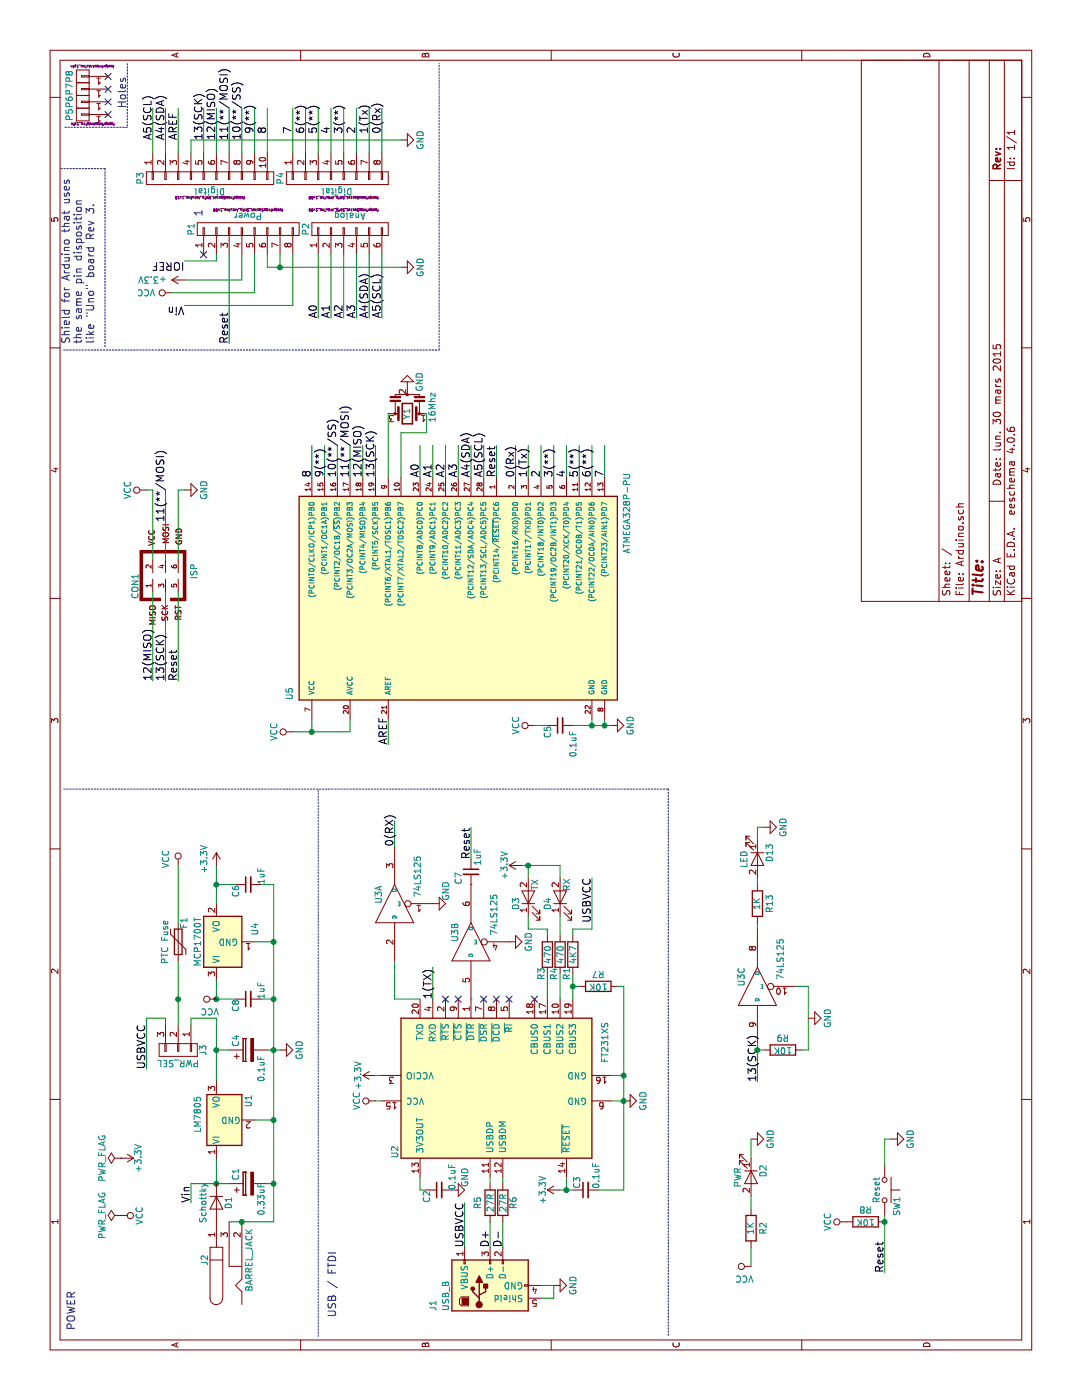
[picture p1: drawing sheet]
EESchema Schematic File Version 2
LIBS:power
LIBS:device
LIBS:transistors
LIBS:conn
LIBS:linear
LIBS:regul
LIBS:74xx
LIBS:cmos4000
LIBS:adc-dac
LIBS:memory
LIBS:xilinx
LIBS:microcontrollers
LIBS:dsp
LIBS:microchip
LIBS:analog_switches
LIBS:motorola
LIBS:texas
LIBS:intel
LIBS:audio
LIBS:interface
LIBS:digital-audio
LIBS:philips
LIBS:display
LIBS:cypress
LIBS:siliconi
LIBS:opto
LIBS:atmel
LIBS:contrib
LIBS:valves
LIBS:Arduino-cache
EELAYER 25 0
EELAYER END
$Descr A 11000 8500
encoding utf-8
Sheet 1 1
Title ""
Date "lun. 30 mars 2015"
Rev ""
Comp ""
Comment1 ""
Comment2 ""
Comment3 ""
Comment4 ""
$EndDescr
Text Label 8600 1450 1    60   ~ 0
Vin
Text Label 8950 1450 1    60   ~ 0
IOREF
Text Label 8500 2500 0    60   ~ 0
A0
Text Label 8500 2600 0    60   ~ 0
A1
Text Label 8500 2700 0    60   ~ 0
A2
Text Label 8500 2800 0    60   ~ 0
A3
Text Label 8500 2900 0    60   ~ 0
A4(SDA)
Text Label 8500 3000 0    60   ~ 0
A5(SCL)
Text Label 9950 3000 0    60   ~ 0
0(Rx)
Text Label 9950 2800 0    60   ~ 0
2
Text Label 9950 2900 0    60   ~ 0
1(Tx)
Text Label 9950 2700 0    60   ~ 0
3(**)
Text Label 9950 2600 0    60   ~ 0
4
Text Label 9950 2500 0    60   ~ 0
5(**)
Text Label 9950 2400 0    60   ~ 0
6(**)
Text Label 9950 2300 0    60   ~ 0
7
Text Label 9950 2100 0    60   ~ 0
8
Text Label 9950 2000 0    60   ~ 0
9(**)
Text Label 9900 1900 0    60   ~ 0
10(**/SS)
Text Label 9900 1800 0    60   ~ 0
11(**/MOSI)
Text Label 9900 1700 0    60   ~ 0
12(MISO)
Text Label 9900 1600 0    60   ~ 0
13(SCK)
Text Label 9900 1400 0    60   ~ 0
AREF
NoConn ~ 9000 1600
Text Label 9900 1300 0    60   ~ 0
A4(SDA)
Text Label 9900 1200 0    60   ~ 0
A5(SCL)
Text Notes 10150 1000 0    60   ~ 0
Holes
Text Notes 8300 750  0    60   ~ 0
Shield for Arduino that uses\nthe same pin disposition\nlike "Uno" board Rev 3.
$Comp
L CONN_01X08 P1
U 1 1
P 9200 1950
F 0 "P1" H 9200 2400 50  0000 C CNN
F 1 "Power" V 9300 1950 50  0000 C CNN
F 2 "footprints:Socket_Strip_Arduino_1x08" V 9350 1950 20  0000 C CNN
F 3 "" H 9200 1950 50  0000 C CNN
	1    9200 1950
	1    0    0    -1  
$EndComp
Text Label 8300 1800 0    60   ~ 0
Reset
$Comp
L +3.3V #PWR01
U 1 1
P 8800 1450
F 0 "#PWR01" H 8800 1300 50  0001 C CNN
F 1 "+3.3V" V 8800 1700 50  0000 C CNN
F 2 "" H 8800 1450 50  0000 C CNN
F 3 "" H 8800 1450 50  0000 C CNN
	1    8800 1450
	1    0    0    -1  
$EndComp
$Comp
L GND #PWR02
U 1 1
P 8900 3150
F 0 "#PWR02" H 8900 2900 50  0001 C CNN
F 1 "GND" H 8900 3000 50  0000 C CNN
F 2 "" H 8900 3150 50  0000 C CNN
F 3 "" H 8900 3150 50  0000 C CNN
	1    8900 3150
	1    0    0    -1  
$EndComp
$Comp
L GND #PWR03
U 1 1
P 9900 3150
F 0 "#PWR03" H 9900 2900 50  0001 C CNN
F 1 "GND" H 9900 3000 50  0000 C CNN
F 2 "" H 9900 3150 50  0000 C CNN
F 3 "" H 9900 3150 50  0000 C CNN
	1    9900 3150
	1    0    0    -1  
$EndComp
$Comp
L CONN_01X06 P2
U 1 1
P 9200 2750
F 0 "P2" H 9200 3100 50  0000 C CNN
F 1 "Analog" V 9300 2750 50  0000 C CNN
F 2 "footprints:Socket_Strip_Arduino_1x06" V 9350 2800 20  0000 C CNN
F 3 "" H 9200 2750 50  0000 C CNN
	1    9200 2750
	1    0    0    -1  
$EndComp
$Comp
L CONN_01X01 P5
U 1 1
P 10100 650
F 0 "P5" V 10200 650 50  0000 C CNN
F 1 "CONN_01X01" V 10200 650 50  0001 C CNN
F 2 "footprints:Arduino_1pin" H 10021 724 20  0000 C CNN
F 3 "" H 10100 650 50  0000 C CNN
	1    10100 650 
	0    -1   -1   0   
$EndComp
$Comp
L CONN_01X01 P6
U 1 1
P 10200 650
F 0 "P6" V 10300 650 50  0000 C CNN
F 1 "CONN_01X01" V 10300 650 50  0001 C CNN
F 2 "footprints:Arduino_1pin" H 10200 650 20  0001 C CNN
F 3 "" H 10200 650 50  0000 C CNN
	1    10200 650 
	0    -1   -1   0   
$EndComp
$Comp
L CONN_01X01 P7
U 1 1
P 10300 650
F 0 "P7" V 10400 650 50  0000 C CNN
F 1 "CONN_01X01" V 10400 650 50  0001 C CNN
F 2 "footprints:Arduino_1pin" V 10300 650 20  0001 C CNN
F 3 "" H 10300 650 50  0000 C CNN
	1    10300 650 
	0    -1   -1   0   
$EndComp
$Comp
L CONN_01X01 P8
U 1 1
P 10400 650
F 0 "P8" V 10500 650 50  0000 C CNN
F 1 "CONN_01X01" V 10500 650 50  0001 C CNN
F 2 "footprints:Arduino_1pin" H 10324 572 20  0000 C CNN
F 3 "" H 10400 650 50  0000 C CNN
	1    10400 650 
	0    -1   -1   0   
$EndComp
NoConn ~ 10100 850 
NoConn ~ 10200 850 
NoConn ~ 10300 850 
NoConn ~ 10400 850 
$Comp
L CONN_01X08 P4
U 1 1
P 9600 2650
F 0 "P4" H 9600 3100 50  0000 C CNN
F 1 "Digital" V 9700 2650 50  0000 C CNN
F 2 "footprints:Socket_Strip_Arduino_1x08" V 9750 2600 20  0000 C CNN
F 3 "" H 9600 2650 50  0000 C CNN
	1    9600 2650
	-1   0    0    -1  
$EndComp
Wire Notes Line
	8275 825  9675 825 
Wire Notes Line
	9675 825  9675 475 
Wire Wire Line
	8950 1450 8950 1700
Wire Wire Line
	8950 1700 9000 1700
Wire Wire Line
	9000 1900 8800 1900
Wire Wire Line
	9000 2000 8700 2000
Wire Wire Line
	9000 2300 8600 2300
Wire Wire Line
	9000 2100 8900 2100
Wire Wire Line
	9000 2200 8900 2200
Connection ~ 8900 2200
Wire Wire Line
	8600 2300 8600 1450
Wire Wire Line
	8700 2000 8700 1350
Wire Wire Line
	8800 1900 8800 1450
Wire Wire Line
	9000 2500 8500 2500
Wire Wire Line
	9000 2600 8500 2600
Wire Wire Line
	9000 2700 8500 2700
Wire Wire Line
	9000 2800 8500 2800
Wire Wire Line
	9000 2900 8500 2900
Wire Wire Line
	9000 3000 8500 3000
$Comp
L CONN_01X10 P3
U 1 1
P 9600 1650
F 0 "P3" H 9600 2200 50  0000 C CNN
F 1 "Digital" V 9700 1650 50  0000 C CNN
F 2 "footprints:Socket_Strip_Arduino_1x10" V 9750 1650 20  0000 C CNN
F 3 "" H 9600 1650 50  0000 C CNN
	1    9600 1650
	-1   0    0    -1  
$EndComp
Wire Wire Line
	9800 2100 10150 2100
Wire Wire Line
	9800 2000 10150 2000
Wire Wire Line
	9800 1900 10150 1900
Wire Wire Line
	9800 1800 10150 1800
Wire Wire Line
	9800 1700 10150 1700
Wire Wire Line
	9800 1600 10150 1600
Wire Wire Line
	9800 1400 10150 1400
Wire Wire Line
	9800 1300 10150 1300
Wire Wire Line
	9800 1200 10150 1200
Wire Wire Line
	9800 3000 10150 3000
Wire Wire Line
	9800 2900 10150 2900
Wire Wire Line
	9800 2800 10150 2800
Wire Wire Line
	9800 2700 10150 2700
Wire Wire Line
	9800 2600 10150 2600
Wire Wire Line
	9800 2500 10150 2500
Wire Wire Line
	9800 2400 10150 2400
Wire Wire Line
	9800 2300 10150 2300
Wire Wire Line
	9800 1500 9900 1500
Wire Wire Line
	9900 1500 9900 3150
Wire Wire Line
	8900 2100 8900 3150
Wire Notes Line
	8250 500  8250 3450
Wire Wire Line
	9000 1800 8300 1800
Text Notes 9300 1600 0    60   ~ 0
1
Wire Notes Line
	10500 1000 10000 1000
Wire Notes Line
	10000 1000 10000 500 
$Comp
L USB_B J1
U 1 1
P 900 3850
F 0 "J1" H 700 4300 50  0000 L CNN
F 1 "USB_B" H 700 4200 50  0000 L CNN
F 2 "footprints:USB_B" H 1050 3800 50  0001 C CNN
F 3 "" H 1050 3800 50  0001 C CNN
	1    900  3850
	1    0    0    -1  
$EndComp
$Comp
L BARREL_JACK J2
U 1 1
P 1100 1800
F 0 "J2" H 1100 1995 50  0000 C CNN
F 1 "BARREL_JACK" H 1100 1645 50  0000 C CNN
F 2 "footprints:BARREL_JACK" H 1100 1800 50  0001 C CNN
F 3 "" H 1100 1800 50  0001 C CNN
	1    1100 1800
	1    0    0    -1  
$EndComp
$Comp
L CP C1
U 1 1
P 1700 1950
F 0 "C1" H 1725 2050 50  0000 L CNN
F 1 "0.33uF" H 1450 1850 50  0000 L CNN
F 2 "footprints:CP_Radial_D4.0mm_P1.50mm" H 1738 1800 50  0001 C CNN
F 3 "" H 1700 1950 50  0001 C CNN
	1    1700 1950
	1    0    0    -1  
$EndComp
$Comp
L GND #PWR04
U 1 1
P 2750 2200
F 0 "#PWR04" H 2750 1950 50  0001 C CNN
F 1 "GND" H 2750 2050 50  0000 C CNN
F 2 "" H 2750 2200 50  0001 C CNN
F 3 "" H 2750 2200 50  0001 C CNN
	1    2750 2200
	1    0    0    -1  
$EndComp
$Comp
L CP C4
U 1 1
P 2750 1950
F 0 "C4" H 2775 2050 50  0000 L CNN
F 1 "0.1uF" H 2500 1850 50  0000 L CNN
F 2 "footprints:C_Disc_D3.8mm_W2.6mm_P2.50mm" H 2788 1800 50  0001 C CNN
F 3 "" H 2750 1950 50  0001 C CNN
	1    2750 1950
	1    0    0    -1  
$EndComp
Wire Wire Line
	1700 2150 1700 2100
Wire Wire Line
	1400 2150 4050 2150
Wire Wire Line
	1700 1500 1700 1800
Connection ~ 1700 1700
Wire Wire Line
	1400 1800 1400 2150
Connection ~ 1700 2150
Connection ~ 1400 1900
Wire Wire Line
	1700 1700 1900 1700
$Comp
L GND #PWR05
U 1 1
P 900 4350
F 0 "#PWR05" H 900 4100 50  0001 C CNN
F 1 "GND" H 900 4200 50  0000 C CNN
F 2 "" H 900 4350 50  0001 C CNN
F 3 "" H 900 4350 50  0001 C CNN
	1    900  4350
	1    0    0    -1  
$EndComp
Wire Wire Line
	800  4250 800  4350
Wire Wire Line
	800  4350 900  4350
Wire Wire Line
	900  4350 900  4250
$Comp
L PWR_FLAG #FLG06
U 1 1
P 1450 950
F 0 "#FLG06" H 1450 1025 50  0001 C CNN
F 1 "PWR_FLAG" H 1450 1100 50  0000 C CNN
F 2 "" H 1450 950 50  0001 C CNN
F 3 "" H 1450 950 50  0001 C CNN
	1    1450 950 
	1    0    0    -1  
$EndComp
Wire Wire Line
	1200 3650 1550 3650
Wire Wire Line
	1700 1500 1550 1500
Text Label 1550 1500 0    60   ~ 0
Vin
$Comp
L Polyfuse F1
U 1 1
P 3600 1400
F 0 "F1" V 3550 1250 50  0000 C CNN
F 1 "PTC Fuse" V 3700 1400 50  0000 C CNN
F 2 "footprints:C_Disc_D7.5mm_W4.4mm_P5.00mm" H 3650 1200 50  0001 L CNN
F 3 "" H 3600 1400 50  0001 C CNN
	1    3600 1400
	0    -1   -1   0   
$EndComp
Text Label 1200 3650 0    60   ~ 0
USBVCC
$Comp
L R R5
U 1 1
P 1550 3850
F 0 "R5" V 1450 3850 50  0000 C CNN
F 1 "27R" V 1550 3850 50  0000 C CNN
F 2 "footprints:R_Axial_DIN0204_L3.6mm_D1.6mm_P7.62mm_Horizontal" V 1480 3850 50  0001 C CNN
F 3 "" H 1550 3850 50  0001 C CNN
	1    1550 3850
	0    1    1    0   
$EndComp
$Comp
L R R6
U 1 1
P 1550 3950
F 0 "R6" V 1630 3950 50  0000 C CNN
F 1 "27R" V 1550 3950 50  0000 C CNN
F 2 "footprints:R_Axial_DIN0204_L3.6mm_D1.6mm_P7.62mm_Horizontal" V 1480 3950 50  0001 C CNN
F 3 "" H 1550 3950 50  0001 C CNN
	1    1550 3950
	0    1    1    0   
$EndComp
Wire Wire Line
	1200 3850 1400 3850
Wire Wire Line
	1200 3950 1400 3950
$Comp
L GND #PWR07
U 1 1
P 2350 4900
F 0 "#PWR07" H 2350 4650 50  0001 C CNN
F 1 "GND" H 2350 4750 50  0000 C CNN
F 2 "" H 2350 4900 50  0001 C CNN
F 3 "" H 2350 4900 50  0001 C CNN
	1    2350 4900
	1    0    0    -1  
$EndComp
Wire Wire Line
	2350 2950 2350 3000
$Comp
L PWR_FLAG #FLG08
U 1 1
P 1900 950
F 0 "#FLG08" H 1900 1025 50  0001 C CNN
F 1 "PWR_FLAG" H 1900 1100 50  0000 C CNN
F 2 "" H 1900 950 50  0001 C CNN
F 3 "" H 1900 950 50  0001 C CNN
	1    1900 950 
	1    0    0    -1  
$EndComp
$Comp
L +3.3V #PWR09
U 1 1
P 1900 950
F 0 "#PWR09" H 1900 800 50  0001 C CNN
F 1 "+3.3V" H 1900 1090 50  0000 C CNN
F 2 "" H 1900 950 50  0001 C CNN
F 3 "" H 1900 950 50  0001 C CNN
	1    1900 950 
	-1   0    0    1   
$EndComp
$Comp
L +3.3V #PWR010
U 1 1
P 2550 2950
F 0 "#PWR010" H 2550 2800 50  0001 C CNN
F 1 "+3.3V" H 2550 3090 50  0000 C CNN
F 2 "" H 2550 2950 50  0001 C CNN
F 3 "" H 2550 2950 50  0001 C CNN
	1    2550 2950
	1    0    0    -1  
$EndComp
Wire Wire Line
	2550 3000 2550 2950
$Comp
L +3.3V #PWR011
U 1 1
P 1650 4400
F 0 "#PWR011" H 1650 4250 50  0001 C CNN
F 1 "+3.3V" H 1650 4540 50  0000 C CNN
F 2 "" H 1650 4400 50  0001 C CNN
F 3 "" H 1650 4400 50  0001 C CNN
	1    1650 4400
	1    0    0    -1  
$EndComp
$Comp
L C_Small C3
U 1 1
P 1650 4600
F 0 "C3" H 1660 4670 50  0000 L CNN
F 1 "0.1uF" H 1660 4520 50  0000 L CNN
F 2 "footprints:C_Disc_D3.8mm_W2.6mm_P2.50mm" H 1650 4600 50  0001 C CNN
F 3 "" H 1650 4600 50  0001 C CNN
	1    1650 4600
	1    0    0    -1  
$EndComp
Wire Wire Line
	1650 4400 1650 4500
Wire Wire Line
	1650 4700 1650 4900
$Comp
L C_Small C2
U 1 1
P 1650 3450
F 0 "C2" H 1550 3550 50  0000 L CNN
F 1 "0.1uF" H 1650 3350 50  0000 L CNN
F 2 "footprints:C_Disc_D3.8mm_W2.6mm_P2.50mm" H 1650 3450 50  0001 C CNN
F 3 "" H 1650 3450 50  0001 C CNN
	1    1650 3450
	1    0    0    -1  
$EndComp
$Comp
L GND #PWR012
U 1 1
P 1650 3550
F 0 "#PWR012" H 1650 3300 50  0001 C CNN
F 1 "GND" H 1750 3450 50  0000 C CNN
F 2 "" H 1650 3550 50  0001 C CNN
F 3 "" H 1650 3550 50  0001 C CNN
	1    1650 3550
	1    0    0    -1  
$EndComp
$Comp
L FT231XS U2
U 1 1
P 2450 3900
F 0 "U2" H 1900 4700 50  0000 L CNN
F 1 "FT231XS" H 2650 3050 50  0000 L CNN
F 2 "footprints:DIP-20_W7.62mm" H 2450 3900 50  0001 C CNN
F 3 "" H 2450 3900 50  0001 C CNN
	1    2450 3900
	1    0    0    -1  
$EndComp
Wire Wire Line
	1750 4450 1650 4450
Connection ~ 1650 4450
Wire Wire Line
	1700 3850 1750 3850
Wire Wire Line
	1700 3950 1750 3950
Wire Wire Line
	1750 3300 1650 3300
Wire Wire Line
	1650 3300 1650 3350
$Comp
L R R1
U 1 1
P 3500 4500
F 0 "R1" V 3450 4350 50  0000 C CNN
F 1 "4K7" V 3500 4500 50  0000 C CNN
F 2 "footprints:R_Axial_DIN0204_L3.6mm_D1.6mm_P7.62mm_Horizontal" V 3430 4500 50  0001 C CNN
F 3 "" H 3500 4500 50  0001 C CNN
	1    3500 4500
	0    1    1    0   
$EndComp
$Comp
L R R7
U 1 1
P 3250 4700
F 0 "R7" V 3150 4700 50  0000 C CNN
F 1 "10K" V 3250 4700 50  0000 C CNN
F 2 "footprints:R_Axial_DIN0204_L3.6mm_D1.6mm_P7.62mm_Horizontal" V 3180 4700 50  0001 C CNN
F 3 "" H 3250 4700 50  0001 C CNN
	1    3250 4700
	-1   0    0    1   
$EndComp
$Comp
L R R4
U 1 1
P 3500 4400
F 0 "R4" V 3450 4250 50  0000 C CNN
F 1 "470" V 3500 4400 50  0000 C CNN
F 2 "footprints:R_Axial_DIN0204_L3.6mm_D1.6mm_P7.62mm_Horizontal" V 3430 4400 50  0001 C CNN
F 3 "" H 3500 4400 50  0001 C CNN
	1    3500 4400
	0    1    1    0   
$EndComp
$Comp
L R R3
U 1 1
P 3500 4300
F 0 "R3" V 3450 4150 50  0000 C CNN
F 1 "470" V 3500 4300 50  0000 C CNN
F 2 "footprints:R_Axial_DIN0204_L3.6mm_D1.6mm_P7.62mm_Horizontal" V 3430 4300 50  0001 C CNN
F 3 "" H 3500 4300 50  0001 C CNN
	1    3500 4300
	0    1    1    0   
$EndComp
Wire Wire Line
	2350 4800 2350 4900
Wire Wire Line
	3250 4900 3250 4850
Wire Wire Line
	1650 4900 3250 4900
Connection ~ 2350 4900
Wire Wire Line
	2550 4800 2550 4900
Connection ~ 2550 4900
Wire Wire Line
	3150 4500 3350 4500
Wire Wire Line
	3150 4400 3350 4400
Wire Wire Line
	3150 4300 3350 4300
Wire Wire Line
	3250 4550 3250 4500
Connection ~ 3250 4500
Text Label 3750 4650 0    60   ~ 0
USBVCC
$Comp
L LED D3
U 1 1
P 3950 4150
F 0 "D3" H 3900 4250 50  0000 C CNN
F 1 "TX" H 4050 4100 50  0000 C CNN
F 2 "footprints:LED_D3.0mm" H 3950 4150 50  0001 C CNN
F 3 "" H 3950 4150 50  0001 C CNN
	1    3950 4150
	1    0    0    -1  
$EndComp
$Comp
L LED D4
U 1 1
P 3950 4400
F 0 "D4" H 3900 4500 50  0000 C CNN
F 1 "RX" H 4050 4350 50  0000 C CNN
F 2 "footprints:LED_D3.0mm" H 3950 4400 50  0001 C CNN
F 3 "" H 3950 4400 50  0001 C CNN
	1    3950 4400
	1    0    0    -1  
$EndComp
Wire Wire Line
	3650 4500 3700 4500
Wire Wire Line
	3700 4500 3700 4650
Wire Wire Line
	3700 4650 4100 4650
Wire Wire Line
	3650 4400 3800 4400
Wire Wire Line
	3650 4300 3700 4300
Wire Wire Line
	3700 4300 3700 4150
Wire Wire Line
	3700 4150 3800 4150
Wire Wire Line
	4200 4400 4100 4400
Wire Wire Line
	4200 4100 4200 4400
Wire Wire Line
	4200 4150 4100 4150
$Comp
L +3.3V #PWR013
U 1 1
P 4200 4100
F 0 "#PWR013" H 4200 3950 50  0001 C CNN
F 1 "+3.3V" H 4200 4240 50  0000 C CNN
F 2 "" H 4200 4100 50  0001 C CNN
F 3 "" H 4200 4100 50  0001 C CNN
	1    4200 4100
	1    0    0    -1  
$EndComp
Connection ~ 4200 4150
NoConn ~ 3150 4200
NoConn ~ 3150 4000
NoConn ~ 3150 3900
NoConn ~ 3150 3800
NoConn ~ 3150 3500
NoConn ~ 3150 3600
$Comp
L 74LS125 U3
U 1 1
P 3900 3100
F 0 "U3" H 3900 3200 50  0000 L BNN
F 1 "74LS125" H 3950 2950 50  0000 L TNN
F 2 "footprints:DIP-14_W7.62mm" H 3900 3100 50  0001 C CNN
F 3 "" H 3900 3100 50  0001 C CNN
	1    3900 3100
	1    0    0    -1  
$EndComp
$Comp
L 74LS125 U3
U 2 1
P 3600 3700
F 0 "U3" H 3600 3800 50  0000 L BNN
F 1 "74LS125" H 3650 3550 50  0000 L TNN
F 2 "footprints:DIP-14_W7.62mm" H 3600 3700 50  0001 C CNN
F 3 "" H 3600 3700 50  0001 C CNN
	2    3600 3700
	1    0    0    -1  
$EndComp
$Comp
L GND #PWR014
U 1 1
P 3600 4000
F 0 "#PWR014" H 3600 3750 50  0001 C CNN
F 1 "GND" H 3600 3850 50  0000 C CNN
F 2 "" H 3600 4000 50  0001 C CNN
F 3 "" H 3600 4000 50  0001 C CNN
	1    3600 4000
	1    0    0    -1  
$EndComp
$Comp
L GND #PWR015
U 1 1
P 3900 3400
F 0 "#PWR015" H 3900 3150 50  0001 C CNN
F 1 "GND" H 4000 3300 50  0000 C CNN
F 2 "" H 3900 3400 50  0001 C CNN
F 3 "" H 3900 3400 50  0001 C CNN
	1    3900 3400
	1    0    0    -1  
$EndComp
Wire Wire Line
	3150 3700 3150 3700
Wire Wire Line
	4050 3700 4050 3700
Wire Wire Line
	3150 3400 3400 3400
Text Label 3150 3400 0    60   ~ 0
1(TX)
Wire Wire Line
	3150 3300 3150 3100
Wire Wire Line
	3150 3100 3450 3100
Wire Wire Line
	4350 3100 4550 3100
Text Label 4350 3100 0    60   ~ 0
0(RX)
$Comp
L ATMEGA328P-PU U5
U 1 1
P 6250 3550
F 0 "U5" H 5500 4800 50  0000 L BNN
F 1 "ATMEGA328P-PU" H 6650 2150 50  0000 L BNN
F 2 "footprints:DIP-28_W7.62mm" H 6250 3550 50  0001 C CIN
F 3 "" H 6250 3550 50  0001 C CNN
	1    6250 3550
	1    0    0    -1  
$EndComp
Wire Wire Line
	2500 1700 3000 1700
Wire Wire Line
	2750 1700 2750 1800
Connection ~ 2750 1700
$Comp
L CONN_01X03 J3
U 1 1
P 2750 1400
F 0 "J3" H 2750 1600 50  0000 C CNN
F 1 "PWR_SEL" V 2850 1400 50  0000 C CNN
F 2 "footprints:Pin_Header_Straight_1x03_Pitch2.54mm" H 2750 1400 50  0001 C CNN
F 3 "" H 2750 1400 50  0001 C CNN
	1    2750 1400
	-1   0    0    1   
$EndComp
Wire Wire Line
	2950 1400 3450 1400
Wire Wire Line
	3150 1700 3300 1700
$Comp
L VCC #PWR016
U 1 1
P 1450 950
F 0 "#PWR016" H 1450 800 50  0001 C CNN
F 1 "VCC" H 1450 1100 50  0000 C CNN
F 2 "" H 1450 950 50  0001 C CNN
F 3 "" H 1450 950 50  0001 C CNN
	1    1450 950 
	-1   0    0    1   
$EndComp
$Comp
L VCC #PWR017
U 1 1
P 2350 2950
F 0 "#PWR017" H 2350 2800 50  0001 C CNN
F 1 "VCC" H 2350 3100 50  0000 C CNN
F 2 "" H 2350 2950 50  0001 C CNN
F 3 "" H 2350 2950 50  0001 C CNN
	1    2350 2950
	1    0    0    -1  
$EndComp
$Comp
L VCC #PWR018
U 1 1
P 8700 1350
F 0 "#PWR018" H 8700 1200 50  0001 C CNN
F 1 "VCC" V 8700 1550 50  0000 C CNN
F 2 "" H 8700 1350 50  0001 C CNN
F 3 "" H 8700 1350 50  0001 C CNN
	1    8700 1350
	1    0    0    -1  
$EndComp
$Comp
L D D1
U 1 1
P 1550 1700
F 0 "D1" H 1550 1800 50  0000 C CNN
F 1 "Schottky" H 1550 1600 50  0000 C CNN
F 2 "footprints:D_DO-41_SOD81_P10.16mm_Horizontal" H 1550 1700 50  0001 C CNN
F 3 "" H 1550 1700 50  0001 C CNN
	1    1550 1700
	-1   0    0    1   
$EndComp
$Comp
L MCP1700T-3002E/TT U4
U 1 1
P 3600 1800
F 0 "U4" H 3700 1600 50  0000 C CNN
F 1 "MCP1700T" H 3600 2050 50  0000 C CNN
F 2 "footprints:TO-92_Inline_Wide" H 3600 1900 50  0001 C CNN
F 3 "" H 3600 1900 50  0001 C CNN
	1    3600 1800
	1    0    0    -1  
$EndComp
$Comp
L C_Small C8
U 1 1
P 3150 1950
F 0 "C8" H 3050 2050 50  0000 L CNN
F 1 "1uF" H 3150 1850 50  0000 L CNN
F 2 "footprints:C_Disc_D4.3mm_W1.9mm_P5.00mm" H 3150 1950 50  0001 C CNN
F 3 "" H 3150 1950 50  0001 C CNN
	1    3150 1950
	1    0    0    -1  
$EndComp
$Comp
L C_Small C6
U 1 1
P 4050 1950
F 0 "C6" H 3950 2050 50  0000 L CNN
F 1 "1uF" H 4050 1850 50  0000 L CNN
F 2 "footprints:C_Disc_D4.3mm_W1.9mm_P5.00mm" H 4050 1950 50  0001 C CNN
F 3 "" H 4050 1950 50  0001 C CNN
	1    4050 1950
	1    0    0    -1  
$EndComp
Connection ~ 3150 1700
Wire Wire Line
	3900 1700 4200 1700
Wire Wire Line
	4050 1700 4050 1850
Wire Wire Line
	4050 2150 4050 2050
Wire Wire Line
	3150 2150 3150 2050
Wire Wire Line
	3600 2000 3600 2150
Connection ~ 3600 2150
$Comp
L VCC #PWR019
U 1 1
P 4200 1400
F 0 "#PWR019" H 4200 1250 50  0001 C CNN
F 1 "VCC" V 4100 1450 50  0000 C CNN
F 2 "" H 4200 1400 50  0001 C CNN
F 3 "" H 4200 1400 50  0001 C CNN
	1    4200 1400
	0    1    1    0   
$EndComp
$Comp
L +3.3V #PWR020
U 1 1
P 4200 1700
F 0 "#PWR020" H 4200 1550 50  0001 C CNN
F 1 "+3.3V" V 4100 1750 50  0000 C CNN
F 2 "" H 4200 1700 50  0001 C CNN
F 3 "" H 4200 1700 50  0001 C CNN
	1    4200 1700
	0    1    1    0   
$EndComp
Connection ~ 4050 1700
$Comp
L GND #PWR021
U 1 1
P 5300 4800
F 0 "#PWR021" H 5300 4550 50  0001 C CNN
F 1 "GND" H 5300 4650 50  0000 C CNN
F 2 "" H 5300 4800 50  0001 C CNN
F 3 "" H 5300 4800 50  0001 C CNN
	1    5300 4800
	1    0    0    -1  
$EndComp
$Comp
L VCC #PWR022
U 1 1
P 5250 2300
F 0 "#PWR022" H 5250 2150 50  0001 C CNN
F 1 "VCC" H 5250 2450 50  0000 C CNN
F 2 "" H 5250 2300 50  0001 C CNN
F 3 "" H 5250 2300 50  0001 C CNN
	1    5250 2300
	1    0    0    -1  
$EndComp
Wire Wire Line
	5350 2450 5250 2450
Wire Wire Line
	5250 2300 5250 2750
Wire Wire Line
	5350 4650 5300 4650
Wire Wire Line
	5300 4750 5350 4750
Connection ~ 5300 4750
Wire Wire Line
	7250 2450 7500 2450
Wire Wire Line
	7250 2550 7500 2550
Wire Wire Line
	7250 2650 7500 2650
Wire Wire Line
	7250 2750 7500 2750
Wire Wire Line
	7250 2850 7500 2850
Wire Wire Line
	7250 2950 7500 2950
Wire Wire Line
	3000 1700 3000 1500
Wire Wire Line
	3000 1500 2950 1500
Wire Wire Line
	2950 1300 3000 1300
Wire Wire Line
	3000 1300 3000 1150
Wire Wire Line
	3000 1150 2600 1150
Text Label 2600 1150 0    60   ~ 0
USBVCC
Connection ~ 3150 1400
Connection ~ 3150 2150
Wire Wire Line
	2750 2100 2750 2200
Connection ~ 2750 2150
Wire Wire Line
	2200 2000 2200 2150
Connection ~ 2200 2150
Wire Wire Line
	3750 1400 4200 1400
Wire Notes Line
	4800 500  4800 5250
Text Notes 550  600  0    60   ~ 0
POWER
Text Notes 650  2650 0    60   ~ 0
USB / FTDI
Wire Wire Line
	7250 3050 7750 3050
Wire Wire Line
	7250 3150 7600 3150
Wire Wire Line
	7250 3300 7500 3300
Wire Wire Line
	7250 3400 7500 3400
Wire Wire Line
	7250 3500 7500 3500
Wire Wire Line
	7250 3600 7500 3600
Wire Wire Line
	7250 3700 7500 3700
Wire Wire Line
	7250 3800 7500 3800
Wire Wire Line
	7250 4050 7500 4050
Wire Wire Line
	7250 4150 7500 4150
Wire Wire Line
	7250 4250 7500 4250
Wire Wire Line
	7250 4350 7500 4350
Wire Wire Line
	7250 4450 7500 4450
Wire Wire Line
	7250 4550 7500 4550
Wire Wire Line
	7250 4650 7500 4650
Wire Wire Line
	7250 4750 7500 4750
Text Label 7250 3900 0    60   ~ 0
Reset
Text Label 7250 2450 0    60   ~ 0
8
Text Label 7250 2550 0    60   ~ 0
9(**)
Text Label 7250 2650 0    60   ~ 0
10(**/SS)
Text Label 7250 2750 0    60   ~ 0
11(**/MOSI)
Text Label 7250 2850 0    60   ~ 0
12(MISO)
Text Label 7250 2950 0    60   ~ 0
13(SCK)
Text Label 7250 3300 0    60   ~ 0
A0
Text Label 7250 3400 0    60   ~ 0
A1
Text Label 7250 3500 0    60   ~ 0
A2
Text Label 7250 3600 0    60   ~ 0
A3
Text Label 7250 3700 0    60   ~ 0
A4(SDA)
Text Label 7250 3800 0    60   ~ 0
A5(SCL)
Text Label 7250 4050 0    60   ~ 0
0(Rx)
Text Label 7250 4150 0    60   ~ 0
1(Tx)
Text Label 7250 4250 0    60   ~ 0
2
Text Label 7250 4350 0    60   ~ 0
3(**)
Text Label 7250 4450 0    60   ~ 0
4
Text Label 7250 4550 0    60   ~ 0
5(**)
Text Label 7250 4650 0    60   ~ 0
6(**)
Text Label 7250 4750 0    60   ~ 0
7
Wire Wire Line
	5150 3050 5350 3050
Text Label 5150 3050 0    60   ~ 0
AREF
Wire Wire Line
	5250 2750 5350 2750
Connection ~ 5250 2450
Wire Wire Line
	5300 4500 5300 4800
$Comp
L AVR-ISP-6 CON1
U 1 1
P 6500 1300
F 0 "CON1" H 6395 1540 50  0000 C CNN
F 1 "ISP" H 6450 1050 50  0000 L BNN
F 2 "footprints:Pin_Header_Straight_2x03_Pitch2.54mm" V 5980 1340 50  0001 C CNN
F 3 "" H 6475 1300 50  0001 C CNN
	1    6500 1300
	1    0    0    -1  
$EndComp
Wire Wire Line
	6600 1200 7150 1200
Wire Wire Line
	6600 1300 7150 1300
Wire Wire Line
	6600 1400 7150 1400
Wire Wire Line
	5650 1200 6350 1200
Wire Wire Line
	6350 1300 5650 1300
Wire Wire Line
	6350 1400 5650 1400
Text Label 5650 1400 0    60   ~ 0
Reset
Text Label 5650 1300 0    60   ~ 0
13(SCK)
Text Label 5650 1200 0    60   ~ 0
12(MISO)
Text Label 6900 1300 0    60   ~ 0
11(**/MOSI)
$Comp
L VCC #PWR023
U 1 1
P 7150 1150
F 0 "#PWR023" H 7150 1000 50  0001 C CNN
F 1 "VCC" H 7150 1300 50  0000 C CNN
F 2 "" H 7150 1150 50  0001 C CNN
F 3 "" H 7150 1150 50  0001 C CNN
	1    7150 1150
	1    0    0    -1  
$EndComp
$Comp
L GND #PWR024
U 1 1
P 7150 1450
F 0 "#PWR024" H 7150 1200 50  0001 C CNN
F 1 "GND" H 7150 1300 50  0000 C CNN
F 2 "" H 7150 1450 50  0001 C CNN
F 3 "" H 7150 1450 50  0001 C CNN
	1    7150 1450
	1    0    0    -1  
$EndComp
Wire Wire Line
	7150 1400 7150 1450
Wire Wire Line
	7150 1200 7150 1150
$Comp
L Resonator Y1
U 1 1
P 7750 3200
F 0 "Y1" V 7750 3200 50  0000 C CNN
F 1 "16Mhz" V 7550 3150 50  0000 C CNN
F 2 "footprints:Resonator-3pin_w7.0mm_h2.5mm" H 7725 3200 50  0001 C CNN
F 3 "" H 7725 3200 50  0001 C CNN
	1    7750 3200
	0    -1   -1   0   
$EndComp
$Comp
L GND #PWR025
U 1 1
P 7950 3200
F 0 "#PWR025" H 7950 2950 50  0001 C CNN
F 1 "GND" V 7850 3150 50  0000 C CNN
F 2 "" H 7950 3200 50  0001 C CNN
F 3 "" H 7950 3200 50  0001 C CNN
	1    7950 3200
	0    -1   -1   0   
$EndComp
Wire Wire Line
	7600 3150 7600 3350
Wire Wire Line
	7600 3350 7750 3350
$Comp
L SW_Push SW1
U 1 1
P 1650 6950
F 0 "SW1" H 1700 7050 50  0000 L CNN
F 1 "Reset" H 1650 6890 50  0000 C CNN
F 2 "footprints:SW_PUSH_6mm" H 1650 7150 50  0001 C CNN
F 3 "" H 1650 7150 50  0001 C CNN
	1    1650 6950
	-1   0    0    1   
$EndComp
$Comp
L GND #PWR026
U 1 1
P 2050 7000
F 0 "#PWR026" H 2050 6750 50  0001 C CNN
F 1 "GND" H 2050 6850 50  0000 C CNN
F 2 "" H 2050 7000 50  0001 C CNN
F 3 "" H 2050 7000 50  0001 C CNN
	1    2050 7000
	1    0    0    -1  
$EndComp
$Comp
L R R8
U 1 1
P 1400 6800
F 0 "R8" V 1300 6800 50  0000 C CNN
F 1 "10K" V 1400 6800 50  0000 C CNN
F 2 "footprints:R_Axial_DIN0204_L3.6mm_D1.6mm_P7.62mm_Horizontal" V 1330 6800 50  0001 C CNN
F 3 "" H 1400 6800 50  0001 C CNN
	1    1400 6800
	-1   0    0    1   
$EndComp
$Comp
L VCC #PWR027
U 1 1
P 1400 6650
F 0 "#PWR027" H 1400 6500 50  0001 C CNN
F 1 "VCC" H 1400 6800 50  0000 C CNN
F 2 "" H 1400 6650 50  0001 C CNN
F 3 "" H 1400 6650 50  0001 C CNN
	1    1400 6650
	1    0    0    -1  
$EndComp
$Comp
L C_Small C7
U 1 1
P 4150 3700
F 0 "C7" V 4050 3600 50  0000 L CNN
F 1 "1uF" V 4200 3750 50  0000 L CNN
F 2 "footprints:C_Disc_D4.3mm_W1.9mm_P5.00mm" H 4150 3700 50  0001 C CNN
F 3 "" H 4150 3700 50  0001 C CNN
	1    4150 3700
	0    1    1    0   
$EndComp
Wire Wire Line
	4250 3700 4500 3700
Text Label 4250 3700 0    60   ~ 0
Reset
$Comp
L 74LS125 U3
U 3 1
P 3250 5950
F 0 "U3" H 3250 6050 50  0000 L BNN
F 1 "74LS125" H 3300 5800 50  0000 L TNN
F 2 "footprints:DIP-14_W7.62mm" H 3250 5950 50  0001 C CNN
F 3 "" H 3250 5950 50  0001 C CNN
	3    3250 5950
	1    0    0    -1  
$EndComp
Wire Wire Line
	2500 5950 2800 5950
Text Label 2500 5950 0    60   ~ 0
13(SCK)
$Comp
L R R13
U 1 1
P 3900 5950
F 0 "R13" V 3800 5950 50  0000 C CNN
F 1 "1K" V 3900 5950 50  0000 C CNN
F 2 "footprints:R_Axial_DIN0204_L3.6mm_D1.6mm_P7.62mm_Horizontal" V 3830 5950 50  0001 C CNN
F 3 "" H 3900 5950 50  0001 C CNN
	1    3900 5950
	0    -1   -1   0   
$EndComp
$Comp
L LED D13
U 1 1
P 4250 5950
F 0 "D13" H 4200 6050 50  0000 C CNN
F 1 "LED" H 4250 5850 50  0000 C CNN
F 2 "footprints:LED_D3.0mm" H 4250 5950 50  0001 C CNN
F 3 "" H 4250 5950 50  0001 C CNN
	1    4250 5950
	-1   0    0    1   
$EndComp
$Comp
L GND #PWR028
U 1 1
P 4500 6000
F 0 "#PWR028" H 4500 5750 50  0001 C CNN
F 1 "GND" H 4500 5850 50  0000 C CNN
F 2 "" H 4500 6000 50  0001 C CNN
F 3 "" H 4500 6000 50  0001 C CNN
	1    4500 6000
	1    0    0    -1  
$EndComp
Wire Wire Line
	3700 5950 3750 5950
Wire Wire Line
	4050 5950 4100 5950
Wire Wire Line
	4400 5950 4500 5950
Wire Wire Line
	4500 5950 4500 6000
$Comp
L R R9
U 1 1
P 2750 6150
F 0 "R9" V 2650 6150 50  0000 C CNN
F 1 "10K" V 2750 6150 50  0000 C CNN
F 2 "footprints:R_Axial_DIN0204_L3.6mm_D1.6mm_P7.62mm_Horizontal" V 2680 6150 50  0001 C CNN
F 3 "" H 2750 6150 50  0001 C CNN
	1    2750 6150
	-1   0    0    1   
$EndComp
Wire Wire Line
	2750 5950 2750 6000
Connection ~ 2750 5950
Wire Wire Line
	2750 6300 2750 6350
Wire Wire Line
	2750 6350 3250 6350
Wire Wire Line
	3250 6350 3250 6250
$Comp
L GND #PWR029
U 1 1
P 3000 6350
F 0 "#PWR029" H 3000 6100 50  0001 C CNN
F 1 "GND" H 3000 6200 50  0000 C CNN
F 2 "" H 3000 6350 50  0001 C CNN
F 3 "" H 3000 6350 50  0001 C CNN
	1    3000 6350
	1    0    0    -1  
$EndComp
$Comp
L C_Small C5
U 1 1
P 5300 4400
F 0 "C5" H 5200 4500 50  0000 L CNN
F 1 "0.1uF" H 5050 4300 50  0000 L CNN
F 2 "footprints:C_Disc_D3.8mm_W2.6mm_P2.50mm" H 5300 4400 50  0001 C CNN
F 3 "" H 5300 4400 50  0001 C CNN
	1    5300 4400
	1    0    0    -1  
$EndComp
$Comp
L VCC #PWR030
U 1 1
P 5300 4200
F 0 "#PWR030" H 5300 4050 50  0001 C CNN
F 1 "VCC" H 5300 4350 50  0000 C CNN
F 2 "" H 5300 4200 50  0001 C CNN
F 3 "" H 5300 4200 50  0001 C CNN
	1    5300 4200
	1    0    0    -1  
$EndComp
Connection ~ 5300 4650
Wire Wire Line
	5300 4300 5300 4200
$Comp
L R R2
U 1 1
P 1350 5900
F 0 "R2" V 1250 5900 50  0000 C CNN
F 1 "1K" V 1350 5900 50  0000 C CNN
F 2 "footprints:R_Axial_DIN0204_L3.6mm_D1.6mm_P7.62mm_Horizontal" V 1280 5900 50  0001 C CNN
F 3 "" H 1350 5900 50  0001 C CNN
	1    1350 5900
	0    -1   -1   0   
$EndComp
$Comp
L LED D2
U 1 1
P 1750 5900
F 0 "D2" H 1700 6000 50  0000 C CNN
F 1 "PWR" H 1750 5800 50  0000 C CNN
F 2 "footprints:LED_D3.0mm" H 1750 5900 50  0001 C CNN
F 3 "" H 1750 5900 50  0001 C CNN
	1    1750 5900
	-1   0    0    1   
$EndComp
$Comp
L GND #PWR031
U 1 1
P 2050 5900
F 0 "#PWR031" H 2050 5650 50  0001 C CNN
F 1 "GND" H 2050 5750 50  0000 C CNN
F 2 "" H 2050 5900 50  0001 C CNN
F 3 "" H 2050 5900 50  0001 C CNN
	1    2050 5900
	1    0    0    -1  
$EndComp
Wire Wire Line
	1050 5900 1200 5900
Wire Wire Line
	1500 5900 1600 5900
Wire Wire Line
	1900 5900 2050 5900
$Comp
L VCC #PWR032
U 1 1
P 1050 5900
F 0 "#PWR032" H 1050 5750 50  0001 C CNN
F 1 "VCC" V 950 5950 50  0000 C CNN
F 2 "" H 1050 5900 50  0001 C CNN
F 3 "" H 1050 5900 50  0001 C CNN
	1    1050 5900
	1    0    0    -1  
$EndComp
Wire Wire Line
	7250 3900 7500 3900
Text Label 1000 6950 0    60   ~ 0
Reset
Wire Wire Line
	1000 6950 1450 6950
Wire Wire Line
	1400 6950 1400 6950
Connection ~ 1400 6950
Wire Wire Line
	1850 6950 2050 6950
Wire Wire Line
	2050 6950 2050 7000
Wire Notes Line
	4800 5250 500  5250
Wire Notes Line
	500  2500 4800 2500
$Comp
L LM7805_TO220 U1
U 1 1
P 2200 1700
F 0 "U1" H 2350 1450 50  0000 C CNN
F 1 "LM7805" H 2100 1850 50  0000 L CNN
F 2 "footprints:TO-220-3_Horizontal" H 2200 1925 50  0001 C CIN
F 3 "" H 2200 1650 50  0001 C CNN
	1    2200 1700
	1    0    0    -1  
$EndComp
Wire Wire Line
	3150 1700 3150 1850
$Comp
L VCC #PWR033
U 1 1
P 3150 1700
F 0 "#PWR033" H 3150 1550 50  0001 C CNN
F 1 "VCC" V 3050 1750 50  0000 C CNN
F 2 "" H 3150 1700 50  0001 C CNN
F 3 "" H 3150 1700 50  0001 C CNN
	1    3150 1700
	1    0    0    -1  
$EndComp
Text Label 1200 3850 0    60   ~ 0
D+
Text Label 1200 3950 0    60   ~ 0
D-
Wire Notes Line
	8250 3450 10500 3450
$EndSCHEMATC
